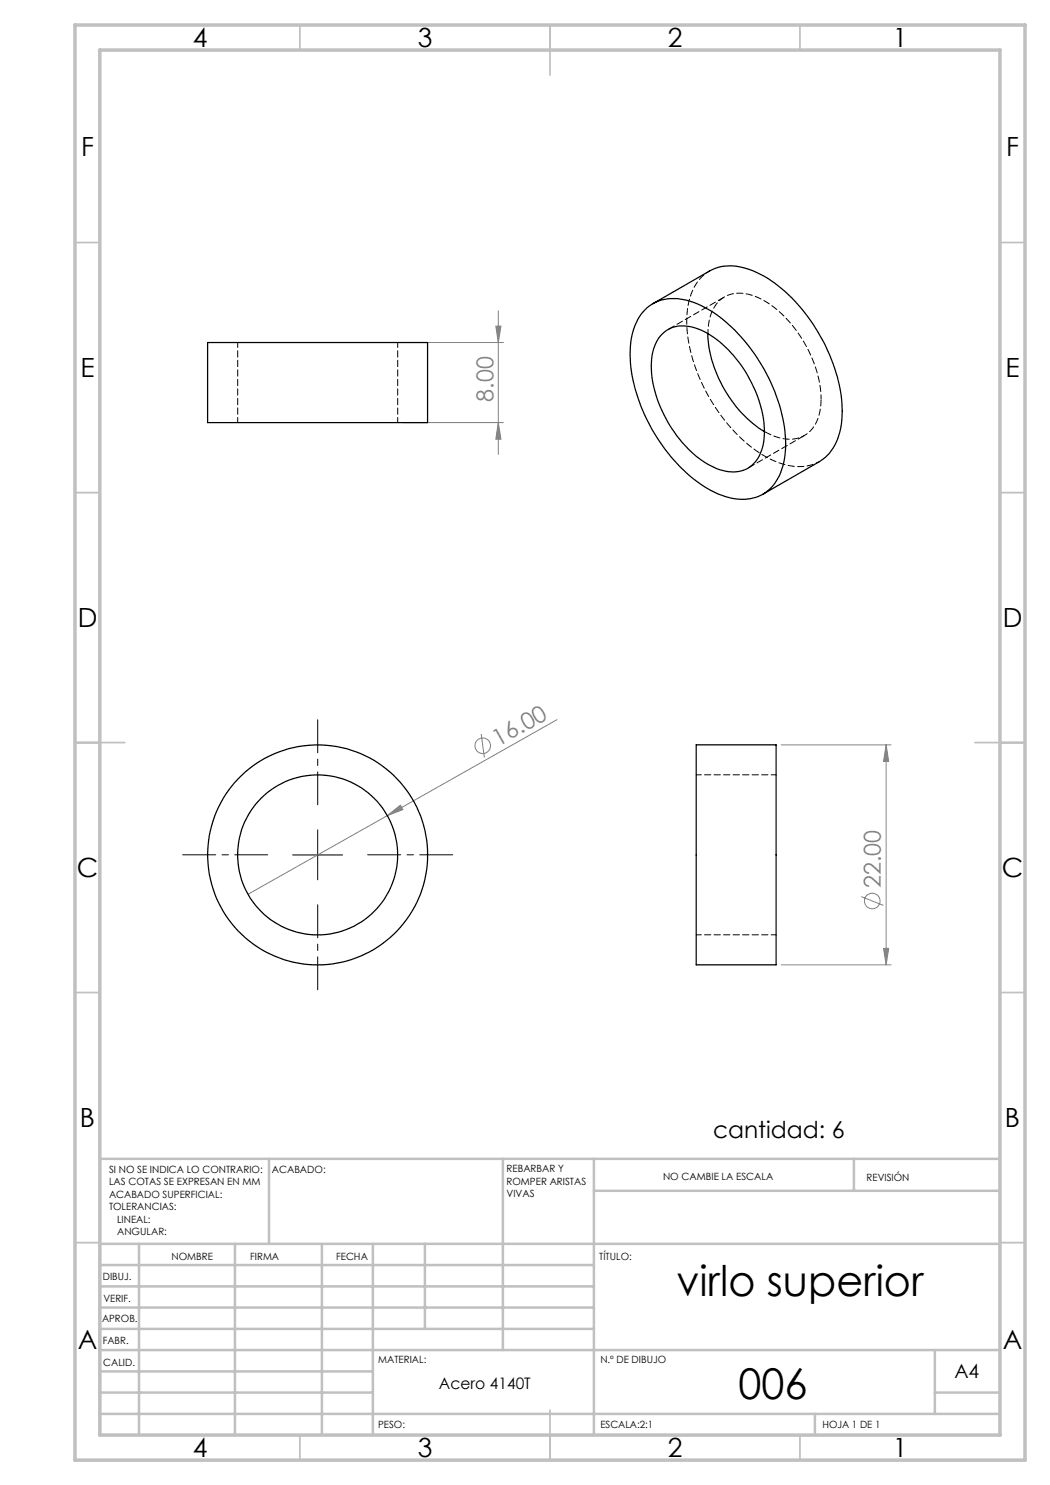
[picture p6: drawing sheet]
<svg xmlns="http://www.w3.org/2000/svg" width="210mm" height="297mm" viewBox="0 0 210 297" stroke-linecap="round" stroke-linejoin="round" font-family="sans-serif">
<g fill="none" stroke="#808080" stroke-width=".2">
<path d="M80.5 68.5h20.2M99.2 65.2h1l-.5 3.3zM99.7 62.2v28.7M80.5 84.5h20.2M99.7 84.5l.5 3.3h-1zM96.2 146.8l.7 4.7M111.4 143.9l-33.9 19.2M156.2 149h22M177.2 149l.5 3.3h-1zM177.2 149v44M77.5 163.1l2.6-2.1 .5 .9zM77.5 163.1l-27.9 15.8"/>
<path d="M172.2 179.3l4.5 1.8M156.2 193h22M176.7 189.7h1l-.5 3.3z"/>
<circle cx="96.6" cy="149.2" r="1.55"/>
<circle cx="174.4" cy="180.2" r="1.55"/>
</g>
<path d="M53.5 171h-17M63.5 161v-17M73.5 171h17M63.5 181v17" fill="none" stroke="#000" stroke-width=".2" stroke-dasharray="15.2 1.3 1.3 1.3" stroke-dashoffset="8.6"/>
<path d="M58.5 171h10M63.5 166v10" fill="none" stroke="#000" stroke-width=".2"/>
<g fill="none" stroke="#c0c0c0" stroke-width=".35">
<path d="M60 5v5M110 5v10M160 5v5M15 48.5h5M200 48.5h5M15 98.5h5M200 98.5h5M15 148.5h10M195 148.5h10M15 198.5h5M200 198.5h5M15 248.5h5"/>
<path d="M200 248.5h5M60 287v5M110 282v10M160 287v5"/>
</g>
<g fill="none" stroke="#c0c0c0" stroke-width=".5">
<path d="M53.8 231.8v17M100.6 231.8v38.2M118.8 231.8v55.2M118.8 238.2h81.2M170.8 231.8v6.4M200 231.8h-180v55.2M20 248.8h180M20 257.3h98.8M20 253h98.8M27.8 248.8v38.2M47 248.8v38.2M64.4 248.8v38.2"/>
<path d="M74.6 248.8v38.2M85 248.8v17M20 265.8h98.8M20 261.5h98.8M20 278.5h54.6M20 274.3h54.6M20 270h180M187 278.5h13M187 270v12.8M20 282.8h180M163 282.8v4.2"/>
</g>
<path d="M15 5h190v287h-190zM20 10h180v277h-180z" fill="none" stroke="#c0c0c0" stroke-width=".7"/>
<g fill="#808080">
<path d="M77.5 163.1l2.6-2.1 .5 .9z"/>
<path d="M99.7 84.5l.5 3.3h-1zM99.2 65.2h1l-.5 3.3z"/>
<path d="M177.2 149l.5 3.3h-1zM176.7 189.7h1l-.5 3.3z"/>
</g>
<g fill="none" stroke="#000" stroke-width=".25">
<path d="M41.5 68.5h44v16h-44zM129.4 61.6a8.8 8.8 0 0 1 8.7-1.3 25.5 25.5 0 0 1 12 9.4 33.7 33.7 0 0 1 7 19.9 11.4 11.4 0 0 1-3.8 8.8 9.3 9.3 0 0 1-8.9 .7 28.3 28.3 0 0 1-13.1-11.7 32 32 0 0 1-5.3-17.4 11.5 11.5 0 0 1 3.4-8.4zM130.6 60.7l11.3-6.5a9.8 9.8 0 0 1 8.9 .1 29.5 29.5 0 0 1 12.8 12.2 30 30 0 0 1 4.7 18.1 10.1 10.1 0 0 1-4.4 7.7l-11.3 6.5M132.4 66.8a6.2 6.2 0 0 1 6.8-1.2 20.6 20.6 0 0 1 10.4 9.6 21.1 21.1 0 0 1 3 13.7 6.2 6.2 0 0 1-5.9 5.5 14.1 14.1 0 0 1-9.7-5.3 25.2 25.2 0 0 1-6.8-15.8 9 9 0 0 1 2.2-6.5zM141.6 66.7a24.9 24.9 0 0 0 11.3 19.6M139.2 149h16v44h-16z"/>
<circle cx="63.5" cy="171" r="22"/>
<circle cx="63.5" cy="171" r="16"/>
</g>
<path d="M47.5 68.5v16M79.5 84.5v-16M155.2 155h-16M139.2 187h16" fill="none" stroke="#000" stroke-width=".2" stroke-dasharray="1.3 .6" stroke-dashoffset=".3"/>
<path d="M141.9 54.2a10.2 10.2 0 0 0-4.5 8.5 31.9 31.9 0 0 0 6.4 19.8 26.6 26.6 0 0 0 12.6 10.2 9.3 9.3 0 0 0 7.5-.4M164.2 79.8a24.8 24.8 0 0 0-11.9-20 7.5 7.5 0 0 0-7.8-.2 8.3 8.3 0 0 0-2.9 7.1" fill="none" stroke="#000" stroke-width=".2" stroke-dasharray="1.3 .6" stroke-dashoffset=".5"/>
<path d="M144.9 59.4l-11.3 6.5M149.6 93.6l11.3-6.5M152.9 86.3a8.1 8.1 0 0 0 8 .8 7.7 7.7 0 0 0 3.3-6.7v-.6" fill="none" stroke="#000" stroke-width=".2" stroke-dasharray="1.3 .6" stroke-dashoffset="-.2"/>
<g font-size="8.5">
<text x="135.3" y="259.3">virlo superior</text>
<text x="147.7" y="279.7">006</text>
</g>
<g font-size="5.3">
<text x="38.5" y="9.5">4</text>
<text x="83.5" y="9.5">3</text>
<text x="133.6" y="9.5">2</text>
<text x="178.6" y="9.5">1</text>
<text x="16.2" y="31.2">F</text>
<text x="201.2" y="31.2">F</text>
<text x="16.1" y="75.5">E</text>
<text x="201.1" y="75.5">E</text>
<text x="15.5" y="125.5">D</text>
<text x="200.5" y="125.5">D</text>
<text x="15.4" y="175.5">C</text>
<text x="200.4" y="175.5">C</text>
<text x="16" y="225.5">B</text>
<text x="201" y="225.5">B</text>
<text x="15.5" y="269.8">A</text>
<text x="200.5" y="269.8">A</text>
<text x="38.5" y="291.5">4</text>
<text x="83.5" y="291.5">3</text>
<text x="133.6" y="291.5">2</text>
<text x="178.6" y="291.5">1</text>
</g>
<g font-size="4.7" fill="#808080">
<text x="98.7" y="80.4" transform="rotate(-90 98.7 80.4)">8.00</text>
<text x="99.6" y="149.4" transform="rotate(-29 99.6 149.4)">16.00</text>
<text x="176.2" y="177.6" transform="rotate(-90 176.2 177.6)">22.00</text>
</g>
<text font-size="4.7" x="142.6" y="227.7">cantidad: 6</text>
<text font-size="3.9" x="190.9" y="275.5">A4</text>
<text font-size="3.2" x="87.8" y="277.9">Acero 4140T</text>
<g font-size="2">
<text x="21.8" y="234.6">SI NO SE INDICA LO CONTRARIO:</text>
<text x="21.8" y="237.1">LAS COTAS SE EXPRESAN EN MM</text>
<text x="21.8" y="239.6">ACABADO SUPERFICIAL:</text>
<text x="54.4" y="234.6">ACABADO:</text>
<text x="101.3" y="234.5">REBARBAR Y</text>
<text x="101.3" y="237">ROMPER ARISTAS</text>
<text x="101.3" y="239.5">VIVAS</text>
<text x="132.6" y="236">NO CAMBIE LA ESCALA</text>
<text x="173.3" y="236.2">REVISIÓN</text>
<text x="21.8" y="242.1">TOLERANCIAS:</text>
<text x="23.4" y="244.6">LINEAL:</text>
<text x="23.4" y="247.1">ANGULAR:</text>
<text x="34.3" y="252">NOMBRE</text>
<text x="50" y="251.9">FIRMA</text>
<text x="67.2" y="251.9">FECHA</text>
<text x="119.9" y="251.9">TÍTULO:</text>
<text x="20.6" y="256.1">DIBUJ.</text>
<text x="20.7" y="260.3">VERIF.</text>
<text x="20.4" y="264.4">APROB.</text>
<text x="20.5" y="268.8">FABR.</text>
<text x="20.7" y="273.1">CALID.</text>
<text x="75.6" y="272.5">MATERIAL:</text>
<text x="120.1" y="272.5">N.º DE DIBUJO</text>
<text x="75.6" y="285.5">PESO:</text>
<text x="120.1" y="285.6">ESCALA:2:1</text>
<text x="164.5" y="285.6">HOJA 1 DE 1</text>
</g>
</svg>
